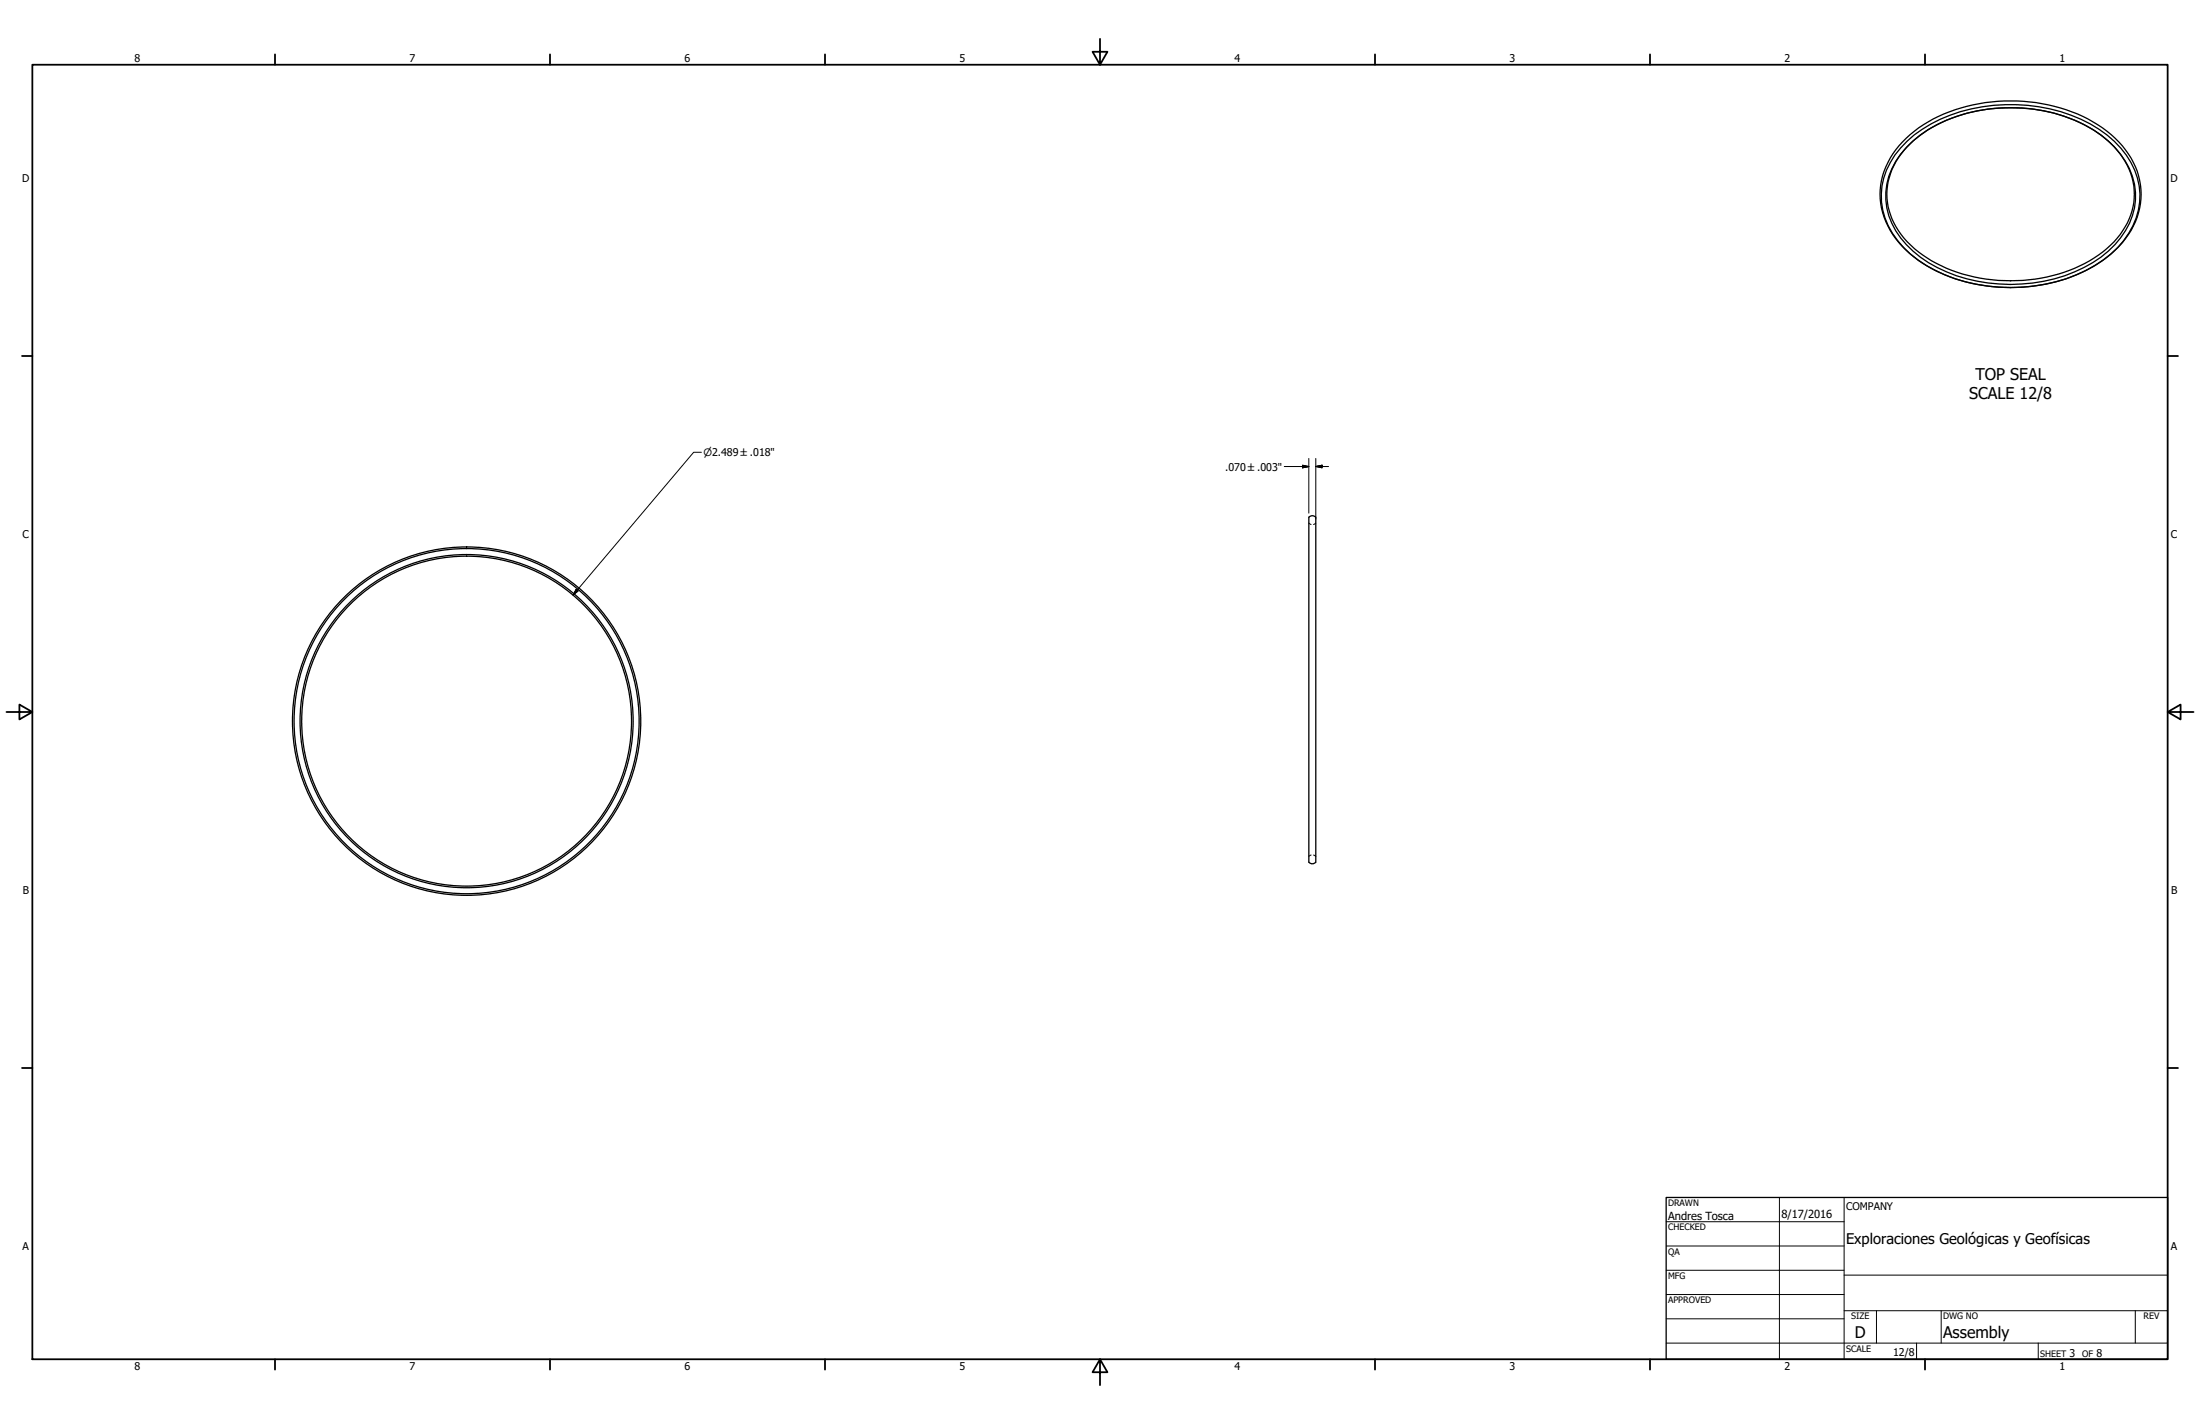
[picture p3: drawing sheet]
<svg xmlns="http://www.w3.org/2000/svg" width="864mm" height="559mm" viewBox="0 0 864 559" stroke-linecap="round" stroke-linejoin="round" font-family="sans-serif">
<!-- layer: Visible (ANSI) -->
<g fill="none" stroke="#000" stroke-width=".51">
<path d="M746.8 55.7a57.1 57.1 0 0 1 37.5-15.9 63 63 0 0 1 44.4 13 30.1 30.1 0 0 1 11.5 27.1 35.4 35.4 0 0 1-18.6 24.7 67.8 67.8 0 0 1-66.6-1.1 34.8 34.8 0 0 1-16.7-23.6 29.1 29.1 0 0 1 8.5-24.2zM748.3 57.8a52.7 52.7 0 0 1 32.2-15 63.2 63.2 0 0 1 44.2 10.2 31.3 31.3 0 0 1 13.6 22.4 28.6 28.6 0 0 1-10.7 23.2 58.9 58.9 0 0 1-42.7 12.8 56.6 56.6 0 0 1-33.9-12.8 28.2 28.2 0 0 1-10.3-26.3 29.2 29.2 0 0 1 7.6-14.5zM748.6 55.4a60 60 0 0 1 42.9-14.3 59.4 59.4 0 0 1 38.4 14.3 28 28 0 0 1 8.6 30.2 37.8 37.8 0 0 1-19.7 20.6 68 68 0 0 1-62.6-2 35.3 35.3 0 0 1-17.1-21.7 28.1 28.1 0 0 1 9.5-27.1zM748.7 57.5a54.6 54.6 0 0 1 35.8-15.1 60.8 60.8 0 0 1 40.9 11.2 28.3 28.3 0 0 1 12.2 25.9 32 32 0 0 1-15.5 21.7 64.7 64.7 0 0 1-60 3.1 37.3 37.3 0 0 1-20-20 25.4 25.4 0 0 1 6.6-26.8zM513.8 202.9v135.5M513.8 203a1.75 1.75 0 0 1 2.7 0v135.4a1.83 1.83 0 0 1-2.7 0"/>
<circle cx="183.2" cy="283" r="64.7"/>
<circle cx="183.2" cy="283" r="67.7"/>
<circle cx="183.2" cy="283" r="68.4"/>
<circle cx="183.2" cy="283" r="65.4"/>
</g>
<!-- layer: Border (ANSI) -->
<path d="M513.8 205.3l.9 .5M516.5 205.3l-.9 .5M514.7 335.5l-.9 .5M515.6 335.5l.9 .5" fill="none" stroke="#000" stroke-width=".39"/>
<!-- layer: Title (ANSI) -->
<g fill="none" stroke="#000" stroke-width=".7">
<path d="M431.8 15.2v10.2l-2.9-5.1h5.8l-2.9 5.1M12.7 25.4h838.2v508h-838.2zM107.9 21.3v4.1M215.9 21.3v4.1M323.8 21.3v4.1M539.8 21.3v4.1M647.7 21.3v4.1M755.6 21.3v4.1M8.6 139.7h4.1M850.9 139.7h4.1M2.5 279.4h10.2l-5.1-2.9v5.8l5.1-2.9M850.9 279.4l5.1 2.9v-5.8l-5.1 2.9h10.2"/>
<path d="M8.6 419.1h4.1M850.9 419.1h4.1M107.9 533.4v4.1M215.9 533.4v4.1M323.8 533.4v4.1M431.8 533.4l2.9 5.1h-5.8l2.9-5.1v10.2M539.8 533.4v4.1M647.7 533.4v4.1M755.6 533.4v4.1"/>
</g>
<!-- layer: Tweak Trail (ANSI) -->
<g fill="none" stroke="#000" stroke-width=".39">
<path d="M654 479.4h69.9M698.5 469.9v63.5M723.9 469.9v63.5M654 488.9h69.9M654 498.5h69.9M654 508h69.9M654 517.5h69.9M723.9 514.3h127M723.9 500.4h127M736.6 514.3v12.7M762 514.3v12.7M838.2 514.3v12.7"/>
<path d="M654 527h196.9M752.3 527v6.4M800.1 527v6.4"/>
</g>
<path d="M654 469.9h196.9v63.5h-196.9z" fill="none" stroke="#000" stroke-width=".51"/>
<!-- layer: Dimension (ANSI) -->
<path d="M275.3 177.5h-3l-47.3 56M513.8 179.9v21.5M516.5 179.9v23.8M504.1 183.1h9.7M511.3 182.6l2.5 .5-2.5 .5zM516.5 183.1l2.5-.5v1zM516.5 183.1h5M226.2 231.3l.7 .6-1.9 1.6z" fill="none" stroke="#000" stroke-width=".39"/>
<path d="M511.3 183.6l2.5-.5zM511.3 182.6l2.5 .5-2.5 .5zM516.5 183.1l2.5-.5zM516.5 183.1l2.5-.5v1zM226.2 231.3l-1.2 2.2zM226.2 231.3l.7 .6-1.9 1.6z" fill="#000" stroke="#000" stroke-width=".39"/>
<g font-size="6.3">
<text x="775.5" y="149">TOP SEAL</text>
<text x="773" y="156.5">SCALE 12/8</text>
<text x="728.1" y="524.9">D</text>
<text x="762.8" y="525">Assembly</text>
</g>
<text font-size="5.8" x="724.7" y="488.1">Exploraciones Geológicas y Geofísicas</text>
<g font-size="4.4">
<text x="654.8" y="478.6">Andres Tosca</text>
<text x="699.3" y="478">8/17/2016</text>
</g>
<g font-size="4.2">
<text x="52.8" y="24.4">8</text>
<text x="160.8" y="24.4">7</text>
<text x="268.7" y="24.4">6</text>
<text x="376.7" y="24.4">5</text>
<text x="484.6" y="24.4">4</text>
<text x="592.6" y="24.4">3</text>
<text x="700.5" y="24.4">2</text>
<text x="808.5" y="24.4">1</text>
<text x="8.8" y="71.4">D</text>
<text x="852" y="71.4">D</text>
<text x="480.9" y="184.7">.070 ±.003&quot;</text>
<text x="8.9" y="211.1">C</text>
<text x="852.2" y="211.1">C</text>
<text x="9" y="350.8">B</text>
<text x="852.2" y="350.8">B</text>
<text x="8.9" y="490.5">A</text>
<text x="852.2" y="490.5">A</text>
<text x="743.1" y="532">12/8</text>
<text x="812.4" y="532.6">3</text>
<text x="823" y="532.6">8</text>
<text x="52.8" y="537.5">8</text>
<text x="160.8" y="537.5">7</text>
<text x="268.7" y="537.5">6</text>
<text x="376.7" y="537.5">5</text>
<text x="484.6" y="537.5">4</text>
<text x="592.6" y="537.5">3</text>
<text x="700.5" y="537.5">2</text>
<text x="808.5" y="537.5">1</text>
</g>
<text font-size="4.1" x="724.7" y="474.7">COMPANY</text>
<text font-size="4" x="276.1" y="178.9">⌀2.489 ±.018&quot;</text>
<g font-size="3.5">
<text x="654.8" y="473.2">DRAWN</text>
<text x="654.8" y="482.8">CHECKED</text>
<text x="654.8" y="492.3">QA</text>
<text x="654.8" y="501.8">MFG</text>
<text x="654.8" y="511.4">APPROVED</text>
<text x="726.7" y="517.7">SIZE</text>
<text x="762.8" y="517.7">DWG NO</text>
<text x="841.4" y="517.7">REV</text>
<text x="724.7" y="530.4">SCALE</text>
<text x="800.9" y="532.6">SHEET</text>
<text x="817.4" y="532.6">OF</text>
</g>
</svg>
